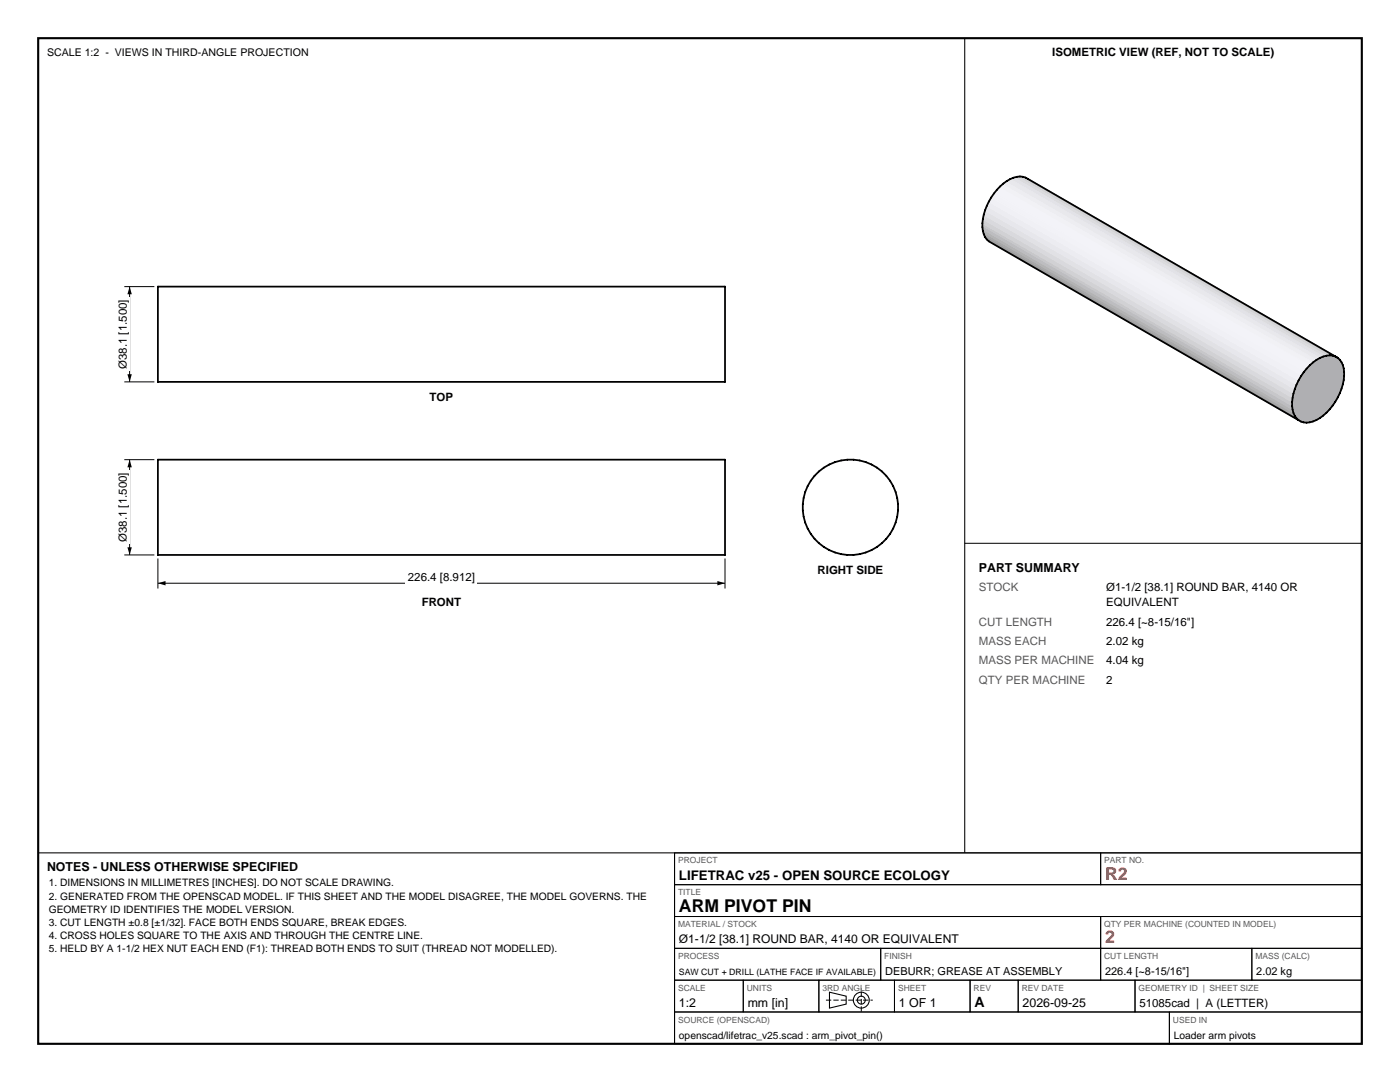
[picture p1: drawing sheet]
<svg xmlns="http://www.w3.org/2000/svg" width="279mm" height="216mm" viewBox="0 0 279 216" stroke-linecap="round" stroke-linejoin="round" font-family="sans-serif">
<path d="M7.6 7.6h264.2v200.7h-264.2z" fill="none" stroke="#000" stroke-width=".42"/>
<g fill="none" stroke="#000" stroke-width=".21">
<path d="M192.5 7.6v162.6M7.6 170.2h264.2M134.6 170.2v38.1M165.5 198l3.4 .8v1.6l-3.4 .8z"/>
<circle cx="171.9" cy="199.6" r="1.59"/>
<circle cx="171.9" cy="199.6" r=".79"/>
</g>
<g fill="none" stroke="#000" stroke-width=".2">
<path d="M31.5 111.4v6M31.5 116.4h113.2M144.7 111.4v6M134.6 170.2h85.1v6.3h-85.1zM134.6 176.5h137.2v6.4h-137.2zM219.7 170.2h52.1v6.3h-52.1zM134.6 182.9h85.1v6.3h-85.1zM134.6 189.2h41.2v6.4h-41.2zM134.6 195.6h13.7v6.3h-13.7zM148.3 195.6h15.1v6.3h-15.1zM163.4 195.6h15.1v6.3h-15.1zM175.8 189.2h43.9v6.4h-43.9z"/>
<path d="M178.5 195.6h15.1v6.3h-15.1zM193.6 195.6h9.6v6.3h-9.6zM203.2 195.6h23.3v6.3h-23.3zM219.7 182.9h52.1v6.3h-52.1zM219.7 189.2h30.1v6.4h-30.1zM226.5 195.6h45.3v6.3h-45.3zM249.8 189.2h22v6.4h-22zM134.6 201.9h98.8v6.4h-98.8zM233.4 201.9h38.4v6.4h-38.4z"/>
</g>
<path d="M164.8 199.6h9.4M171.9 201.9v-4.6" fill="none" stroke="#000" stroke-width=".2" stroke-dasharray="1.1 .4" stroke-linecap="butt"/>
<g fill="none" stroke="#000" stroke-width=".35">
<path d="M31.5 57.2h113.2v19h-113.2zM31.5 91.7h113.2v19h-113.2z"/>
<circle cx="169.7" cy="101.2" r="9.5"/>
</g>
<path d="M31.5 116.4l1.5-.5v.9zM143.2 115.9l1.5 .5-1.5 .4z" fill="#000"/>
<path d="M81 113.6h14.2v2.8h-14.2z" fill-rule="evenodd" fill="#fff"/>
<path d="M24.8 91.7h6M25.9 91.7v19M24.8 110.7h6" fill="none" stroke="#000" stroke-width=".2"/>
<path d="M25.9 91.7l.4 1.5h-.9zM25.4 109.2h.9l-.4 1.5z" fill="#000"/>
<path d="M23 93.9h2.9v14.7h-2.9z" fill-rule="evenodd" fill="#fff"/>
<path d="M24.8 57.2h6M25.9 57.2v19M24.8 76.2h6" fill="none" stroke="#000" stroke-width=".2"/>
<path d="M25.9 57.2l.4 1.5h-.9zM25.4 74.7h.9l-.4 1.5z" fill="#000"/>
<path d="M23 59.3h2.9v14.8h-2.9z" fill-rule="evenodd" fill="#fff"/>
<g fill="#b5b5b9" stroke="#b5b5b9" stroke-width=".2">
<path d="M204.7 35.4l61.8 35.7z"/>
<path d="M205.2 35.7l61.8 35.7z"/>
</g>
<g fill="#9e9ea1" stroke="#9e9ea1" stroke-width=".2">
<path d="M196.9 47.8l62.3 36-61.9-35.6z"/>
<path d="M196.6 47.3l62.1 36.2-61.8-35.7z"/>
<path d="M196.9 47.8l61.8 35.7 .5 .3z"/>
<path d="M196.6 47.3l61.8 35.7 .3 .5z"/>
</g>
<g fill="#c0c0c4" stroke="#c0c0c4" stroke-width=".2">
<path d="M204.1 35.3l.6 .1 61.3 35.6z"/>
<path d="M204.7 35.4l61.8 35.7-.5-.1z"/>
</g>
<g fill="#cacace" stroke="#cacace" stroke-width=".2">
<path d="M203.6 35.2l.5 .1 61.3 35.6z"/>
<path d="M204.1 35.3l61.9 35.7-.6-.1z"/>
</g>
<g fill="#a8a8ab" stroke="#a8a8ab" stroke-width=".2">
<path d="M196.3 46.7l62.1 36.3-61.8-35.7z"/>
<path d="M196.3 46.7l61.8 35.7 .3 .6z"/>
</g>
<g fill="#d3d3d7" stroke="#d3d3d7" stroke-width=".2">
<path d="M202.9 35.3l.7-.1 61.1 35.8z"/>
<path d="M203.6 35.2l61.8 35.7-.7 .1z"/>
</g>
<g fill="#b3b3b6" stroke="#b3b3b6" stroke-width=".2">
<path d="M196.1 46.1l62 36.3-61.8-35.7z"/>
<path d="M196.1 46.1l61.9 35.6 .1 .7z"/>
</g>
<g fill="#dbdbe0" stroke="#dbdbe0" stroke-width=".2">
<path d="M202.3 35.5l.6-.2 61.2 35.8z"/>
<path d="M202.9 35.3l61.8 35.7-.6 .1z"/>
</g>
<g fill="#bdbdc1" stroke="#bdbdc1" stroke-width=".2">
<path d="M196.1 45.3l61.9 36.4-61.9-35.6z"/>
<path d="M196.1 45.3l61.8 35.7 .1 .7z"/>
</g>
<g fill="#e2e2e7" stroke="#e2e2e7" stroke-width=".2">
<path d="M201.6 35.7l.7-.2 61.1 35.9z"/>
<path d="M202.3 35.5l61.8 35.6-.7 .3z"/>
</g>
<g fill="#e8e8ed" stroke="#e8e8ed" stroke-width=".2">
<path d="M200.9 36.1l.7-.4 61.8 35.7z"/>
<path d="M200.9 36.1l62.5 35.3-.7 .4z"/>
</g>
<g fill="#c7c7cb" stroke="#c7c7cb" stroke-width=".2">
<path d="M196.1 44.5l61.8 36.5-61.8-35.7z"/>
<path d="M196.1 44.5l61.8 35.7v.8z"/>
</g>
<g fill="#ededf2" stroke="#ededf2" stroke-width=".2">
<path d="M200.2 36.6l.7-.5 61.8 35.7z"/>
<path d="M200.2 36.6l62.5 35.2-.7 .5z"/>
</g>
<g fill="#d1d1d5" stroke="#d1d1d5" stroke-width=".2">
<path d="M196.1 43.7l61.9 35.7-61.9-34.9z"/>
<path d="M196.1 44.5l61.9 34.9-.1 .8z"/>
</g>
<g fill="#f1f1f5" stroke="#f1f1f5" stroke-width=".2">
<path d="M199.6 37.2l.6-.6 61.8 35.7z"/>
<path d="M199.6 37.2l62.4 35.1-.6 .6z"/>
</g>
<g fill="#d9d9de" stroke="#d9d9de" stroke-width=".2">
<path d="M196.3 42.8l61.8 35.7-62-34.8z"/>
<path d="M196.1 43.7l62 34.8-.1 .9z"/>
</g>
<g fill="#f3f3f8" stroke="#f3f3f8" stroke-width=".2">
<path d="M199.6 37.2l61.8 35.7-62.5-35z"/>
<path d="M198.9 37.9l61.9 35.7-62.4-35z"/>
<path d="M198.9 37.9l62.5 35-.6 .7z"/>
<path d="M198.4 38.6l62.4 35-.6 .7z"/>
</g>
<g fill="#e1e1e5" stroke="#e1e1e5" stroke-width=".2">
<path d="M196.6 42l61.8 35.7-62.1-34.9z"/>
<path d="M196.3 42.8l62.1 34.9-.3 .8z"/>
</g>
<g fill="#e7e7ec" stroke="#e7e7ec" stroke-width=".2">
<path d="M196.9 41.1l61.8 35.7-62.1-34.8z"/>
<path d="M196.6 42l62.1 34.8-.3 .9z"/>
</g>
<g fill="#f2f2f7" stroke="#f2f2f7" stroke-width=".2">
<path d="M198.4 38.6l61.8 35.7-62.4-34.9z"/>
<path d="M197.8 39.4l62.4 34.9-.6 .8z"/>
</g>
<g fill="#ececf1" stroke="#ececf1" stroke-width=".2">
<path d="M197.3 40.2l61.9 35.7-62.3-34.8z"/>
<path d="M196.9 41.1l62.3 34.8-.5 .9z"/>
</g>
<g fill="#f0f0f5" stroke="#f0f0f5" stroke-width=".2">
<path d="M197.8 39.4l61.8 35.7-62.3-34.9z"/>
<path d="M197.3 40.2l62.3 34.9-.4 .8z"/>
</g>
<g fill="#afafb2" stroke="#afafb2" stroke-width=".2">
<path d="M267 79.3l-1 1.6z"/>
<path d="M267.4 78.5l-1.4 2.4z"/>
<path d="M267.4 78.5l-1.4 2.4-.6 .8z"/>
<path d="M267.7 77.6l-.3 .9-2 3.2z"/>
<path d="M267.7 77.6l-2.3 4.1-.7 .6z"/>
<path d="M268 76.7l-.3 .9-3 4.7z"/>
<path d="M268 76.7l-3.3 5.6-.6 .6z"/>
<path d="M268.2 75.8l-.2 .9-3.9 6.2z"/>
<path d="M268.2 75.8l-4.1 7.1-.7 .5z"/>
<path d="M268.3 75l-.1 .8-4.8 7.6z"/>
<path d="M268.3 75l-4.9 8.4-.7 .4z"/>
<path d="M268.3 74.2v.8l-5.6 8.8z"/>
<path d="M268.3 74.2l-5.6 9.6-.7 .3z"/>
<path d="M268.2 73.5l.1 .7-6.3 9.9z"/>
<path d="M268.2 73.5l-6.2 10.6-.6 .2z"/>
<path d="M268 72.8l.2 .7-6.8 10.8z"/>
<path d="M268 72.8l-6.6 11.5h-.6z"/>
<path d="M267.7 72.3l.3 .5-7.2 11.5z"/>
<path d="M267.7 72.3l-6.9 12h-.6z"/>
<path d="M267.4 71.8l.3 .5-7.5 12z"/>
<path d="M267.4 71.8l-7.2 12.5-.6-.2z"/>
<path d="M267 71.4l.4 .4-7.8 12.3z"/>
<path d="M267 71.4l-7.4 12.7-.4-.3z"/>
<path d="M266.5 71.1l.5 .3-7.8 12.4z"/>
<path d="M266.5 71.1l-7.3 12.7-.5-.3z"/>
<path d="M266 71l.5 .1-7.8 12.4z"/>
<path d="M266 71l-7.3 12.5-.3-.5z"/>
<path d="M265.4 70.9l.6 .1-7.6 12z"/>
<path d="M265.4 70.9l-7 12.1-.3-.6z"/>
<path d="M264.7 71l.7-.1-7.3 11.5z"/>
<path d="M264.7 71l-6.6 11.4-.1-.7z"/>
<path d="M264.1 71.1l.6-.1-6.7 10.7z"/>
<path d="M264.1 71.1l-6.1 10.6-.1-.7z"/>
<path d="M263.4 71.4l.7-.3-6.2 9.9z"/>
<path d="M263.4 71.4l-5.5 9.6v-.8z"/>
<path d="M262.7 71.8l.7-.4-5.5 8.8z"/>
<path d="M262.7 71.8l-4.8 8.4 .1-.8z"/>
<path d="M262 72.3l.7-.5-4.7 7.6z"/>
<path d="M262 72.3l-4 7.1 .1-.9z"/>
<path d="M261.4 72.9l.6-.6-3.9 6.2z"/>
<path d="M261.4 72.9l-3.3 5.6 .3-.8z"/>
<path d="M261.4 72.9l-3 4.8 2.4-4.1z"/>
<path d="M260.8 73.6l-2.4 4.1 .3-.9z"/>
<path d="M260.8 73.6l-2.1 3.2 1.5-2.5z"/>
<path d="M260.2 74.3l-1.5 2.5z"/>
<path d="M260.2 74.3l-1 1.6z"/>
</g>
<path d="M199.6 37.2a5 5 0 0 1 5.1-1.8l62.3 36a5 5 0 0 1 1 5.3 11 11 0 0 1-6 7.4 3.3 3.3 0 0 1-2.4 0l-62.3-35.9a5 5 0 0 1-1-5.4l1-2.6 1.1-1.6zM266.5 71.1a5 5 0 0 0-5.1 1.8 11 11 0 0 0-3.4 8.8 3.3 3.3 0 0 0 1.2 2.1" fill="none" stroke="#000" stroke-width=".35"/>
<path d="M192.5 108.4h79.3" fill="none" stroke="#000" stroke-width=".2"/>
<g font-size="3.5" fill="#bf1a1a">
<text x="220.5" y="175.5">R2</text>
<text x="220.5" y="188.2">2</text>
</g>
<text font-size="3.5" x="135.5" y="181.9">ARM PIVOT PIN</text>
<text font-size="2.8" x="194.5" y="200.9">A</text>
<text font-size="2.6" x="135.5" y="175.5">LIFETRAC v25 - OPEN SOURCE ECOLOGY</text>
<g font-size="2.5">
<text x="195.4" y="114.1">PART SUMMARY</text>
<text x="9.4" y="173.7">NOTES - UNLESS OTHERWISE SPECIFIED</text>
<text x="135.5" y="200.9">1:2</text>
<text x="149.2" y="200.9">mm [in]</text>
<text x="179.4" y="200.9">1 OF 1</text>
<text x="204.1" y="200.9">2026-09-25</text>
</g>
<text font-size="2.4" x="135.5" y="188.2">Ø1-1/2 [38.1] ROUND BAR, 4140 OR EQUIVALENT</text>
<g font-size="2.3">
<text x="210" y="11.1">ISOMETRIC VIEW (REF, NOT TO SCALE)</text>
<text x="25.3" y="73.6" transform="rotate(-90 25.3 73.6)">Ø38.1 [1.500]</text>
<text x="85.7" y="80.1">TOP</text>
<text x="25.3" y="108.2" transform="rotate(-90 25.3 108.2)">Ø38.1 [1.500]</text>
<text x="81.4" y="115.8">226.4 [8.912]</text>
<text x="163.2" y="114.6">RIGHT SIDE</text>
<text x="220.8" y="117.9">Ø1-1/2 [38.1] ROUND BAR, 4140 OR</text>
<text x="84.2" y="121">FRONT</text>
<text x="220.8" y="120.9">EQUIVALENT</text>
<text x="220.8" y="124.8">226.4 [~8-15/16&quot;]</text>
<text x="220.8" y="128.7">2.02 kg</text>
<text x="220.8" y="132.6">4.04 kg</text>
<text x="220.8" y="136.5">2</text>
<text x="227.4" y="200.9">51085cad | A (LETTER)</text>
</g>
<g font-size="2.3" fill="#595959">
<text x="195.4" y="117.9">STOCK</text>
<text x="195.4" y="124.8">CUT LENGTH</text>
<text x="195.4" y="128.7">MASS EACH</text>
<text x="195.4" y="132.6">MASS PER MACHINE</text>
<text x="195.4" y="136.5">QTY PER MACHINE</text>
</g>
<g font-size="2.2">
<text x="176.6" y="194.6">DEBURR; GREASE AT ASSEMBLY</text>
<text x="220.5" y="194.6">226.4 [~8-15/16&quot;]</text>
<text x="250.7" y="194.6">2.02 kg</text>
</g>
<text font-size="2.1" x="9.4" y="11.1">SCALE 1:2 - VIEWS IN THIRD-ANGLE PROJECTION</text>
<g font-size="2">
<text x="9.7" y="176.9">1. DIMENSIONS IN MILLIMETRES [INCHES]. DO NOT SCALE DRAWING.</text>
<text x="9.7" y="179.5">2. GENERATED FROM THE OPENSCAD MODEL. IF THIS SHEET AND THE MODEL DISAGREE, THE MODEL GOVERNS. THE</text>
<text x="9.7" y="182.1">GEOMETRY ID IDENTIFIES THE MODEL VERSION.</text>
<text x="9.7" y="184.7">3. CUT LENGTH ±0.8 [±1/32]. FACE BOTH ENDS SQUARE, BREAK EDGES.</text>
<text x="9.7" y="187.3">4. CROSS HOLES SQUARE TO THE AXIS AND THROUGH THE CENTRE LINE.</text>
<text x="9.7" y="189.9">5. HELD BY A 1-1/2 HEX NUT EACH END (F1): THREAD BOTH ENDS TO SUIT (THREAD NOT MODELLED).</text>
<text x="135.5" y="207.3">openscad/lifetrac_v25.scad : arm_pivot_pin()</text>
<text x="234.3" y="207.3">Loader arm pivots</text>
</g>
<g font-size="1.7" fill="#595959">
<text x="135.3" y="172.3">PROJECT</text>
<text x="220.4" y="172.3">PART NO.</text>
<text x="135.3" y="178.6">TITLE</text>
<text x="135.3" y="185">MATERIAL / STOCK</text>
<text x="220.4" y="185">QTY PER MACHINE (COUNTED IN MODEL)</text>
<text x="135.3" y="191.3">PROCESS</text>
<text x="176.5" y="191.3">FINISH</text>
<text x="220.4" y="191.3">CUT LENGTH</text>
<text x="250.5" y="191.3">MASS (CALC)</text>
<text x="135.3" y="197.7">SCALE</text>
<text x="149" y="197.7">UNITS</text>
<text x="164.1" y="197.7">3RD ANGLE</text>
<text x="179.2" y="197.7">SHEET</text>
<text x="194.3" y="197.7">REV</text>
<text x="203.9" y="197.7">REV DATE</text>
<text x="227.2" y="197.7">GEOMETRY ID | SHEET SIZE</text>
<text x="135.3" y="204">SOURCE (OPENSCAD)</text>
<text x="234.1" y="204">USED IN</text>
</g>
<text font-size="1.7" x="135.5" y="194.6">SAW CUT + DRILL (LATHE FACE IF AVAILABLE)</text>
</svg>
